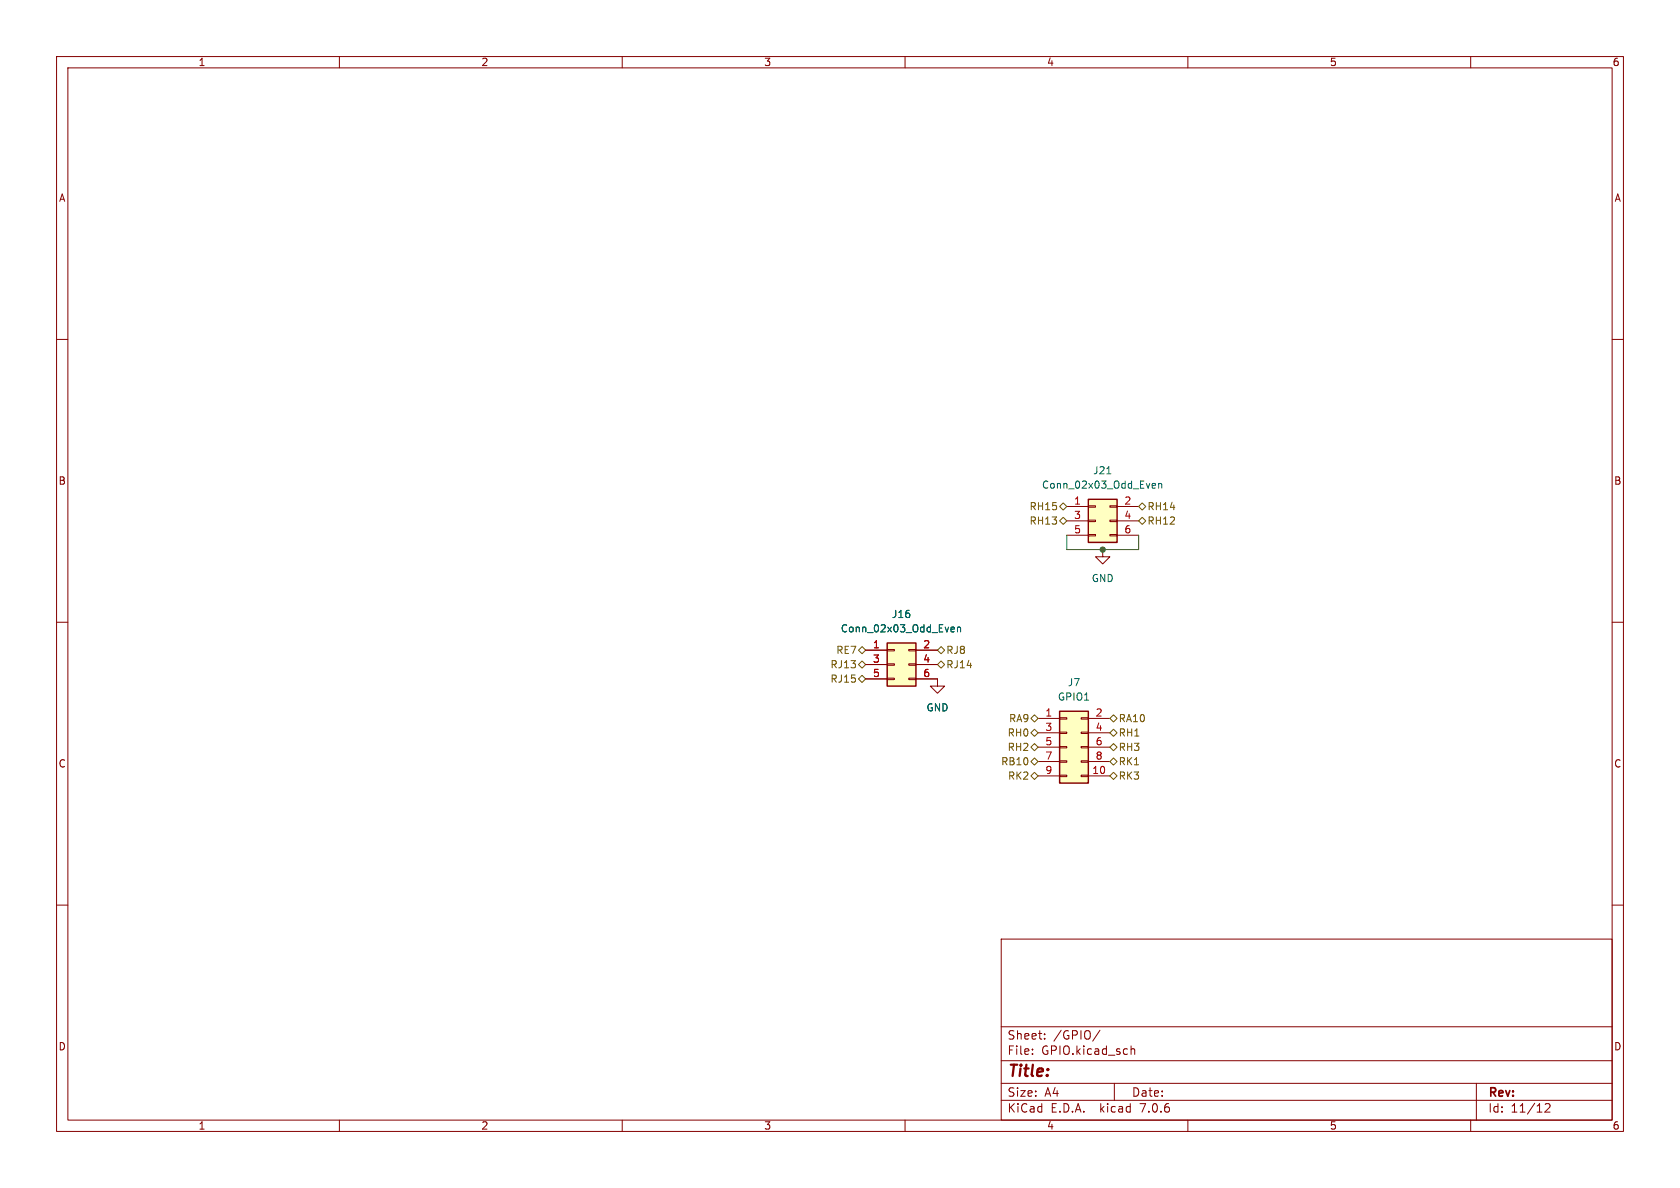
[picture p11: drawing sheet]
<svg xmlns="http://www.w3.org/2000/svg" width="297mm" height="210mm" viewBox="0 0 297 210" stroke-linecap="round" stroke-linejoin="round" font-family="sans-serif">
<g fill="none" stroke="#840000" stroke-width=".18">
<path d="M10 10h277v190h-277zM12 12h273v186h-273zM60 10v2M110 10v2M160 10v2M210 10v2M260 10v2M10 60h2M285 60h2M188.6 89.5h3.8M188.6 92.1h3.8M188.6 94.6h3.8"/>
<path d="M192.4 94.5h1.3v.2h-1.3zM192.4 91.9h1.3v.3h-1.3zM192.4 89.4h1.3v.3h-1.3zM194.9 97.2v1.2h1.3l-1.3 1.3-1.2-1.3h1.2M196.2 94.5h1.3v.2h-1.3zM196.2 91.9h1.3v.3h-1.3zM196.2 89.4h1.3v.3h-1.3zM197.5 89.5h3.8M197.5 92.1h3.8M197.5 94.6h3.8M10 110h2M153 114.9h3.8"/>
<path d="M153 117.5h3.8M156.8 119.9h1.3v.2h-1.3zM156.8 117.3h1.3v.3h-1.3zM156.8 114.8h1.3v.3h-1.3zM160.7 119.9h1.2v.2h-1.2zM160.7 117.3h1.2v.3h-1.2zM160.7 114.8h1.2v.3h-1.2zM161.9 114.9h3.8M161.9 117.5h3.8M285 110h2M153 120h3.8M161.9 120h3.8v1.3h1.3l-1.3 1.3-1.2-1.3h1.2"/>
<path d="M183.5 127h3.8M183.5 137.2h3.8M183.5 129.5h3.8M183.5 132.1h3.8M183.5 134.6h3.8M187.3 137h1.3v.3h-1.3zM187.3 134.5h1.3v.2h-1.3zM187.3 132h1.3v.2h-1.3zM187.3 129.4h1.3v.3h-1.3zM187.3 126.9h1.3v.2h-1.3zM191.1 137h1.3v.3h-1.3zM191.1 134.5h1.3v.2h-1.3z"/>
<path d="M191.1 132h1.3v.2h-1.3zM191.1 129.4h1.3v.3h-1.3zM191.1 126.9h1.3v.2h-1.3zM192.4 127h3.8M192.4 137.2h3.8M192.4 129.5h3.8M192.4 132.1h3.8M192.4 134.6h3.8M10 160h2M285 160h2M177 166h108v32h-108zM60 198v2"/>
<path d="M110 198v2M160 198v2M177 194.5h108M177 191.5h108M177 187.5h108M177 181.5h108M182.5 186.3v.1M182.5 185.5v.1M184.7 183.6v.1M184.7 182.8v.1M194.5 182.1l-1.3 2M197 191.5v3"/>
<path d="M200 184.9v1.5M200 185.5l.2-.1 .3 .1 .1 .9M210 198v2M260 198v2M261 191.5v6.5M273.2 195.2l.5-.1 .3 .1v.3l-.9 1.1h.9"/>
</g>
<g fill="#ffffc2" stroke="#ffffc2" stroke-width=".18">
<path d="M187.3 125.7h5.1v12.7h-5.1z"/>
<path d="M192.4 88.3h5.1v7.6h-5.1z"/>
<path d="M156.8 113.7h5.1v7.6h-5.1z"/>
</g>
<path d="M192.4 88.3h5.1v7.6h-5.1zM156.8 113.7h5.1v7.6h-5.1zM187.3 125.7h5.1v12.7h-5.1z" fill="none" stroke="#840000" stroke-width=".25"/>
<path d="M195.7 83.8h.7M203.9 85.5h.3l.1 .3-.6 .1M204.2 86.2l-.3 .1M204.8 85.6l.2-.1h.3l.1 .8M204.8 85.5v.8M168.3 110.9h.4v.3l-.6 .1M168.7 111.6l-.4 .1M169.3 111l.2-.1h.3v.8M169.3 110.9v.8" fill="none" stroke="#006464" stroke-width=".18"/>
<g fill="none" stroke="#725600" stroke-width=".18">
<path d="M187.3 89.5l.7-.6 .6 .6-.6 .7zM187.3 92.1l.7-.7 .6 .7-.6 .6zM201.3 89.5l.6-.6 .7 .6-.7 .7zM201.3 92.1l.6-.7 .7 .7-.7 .6zM151.8 114.9l.6-.6 .6 .6-.6 .7zM151.8 117.5l.6-.7 .6 .7-.6 .6zM165.7 117.5l.7-.7 .6 .7-.6 .6zM165.7 114.9l.7-.6 .6 .6-.6 .7zM151.8 120l.6-.6 .6 .6-.6 .7zM182.2 132.1l.7-.7 .6 .7-.6 .6zM182.2 137.2l.7-.7 .6 .7-.6 .6zM182.2 127l.7-.6 .6 .6-.6 .6z"/>
<path d="M182.2 134.6l.7-.6 .6 .6-.6 .7zM182.2 129.5l.7-.6 .6 .6-.6 .7zM196.2 137.2l.6-.7 .7 .7-.7 .6zM196.2 129.5l.6-.6 .7 .6-.7 .7zM196.2 134.6l.6-.6 .7 .6-.7 .7zM196.2 127l.6-.6 .7 .6-.7 .6zM196.8 131.4l.7 .7-.7 .6-.6-.6z"/>
</g>
<path d="M188.6 94.6v2.6h12.7v-2.6" fill="none" stroke="#009600" stroke-width=".18"/>
<circle cx="194.9" cy="97.2" r=".46" fill="#009600" stroke="#009600" stroke-width=".18"/>
<text font-size="2.8" fill="#840000" x="178" y="190.9">Title:</text>
<g font-size="2.1" fill="#840000">
<text x="178" y="184">Sheet:</text>
<text x="186.2" y="184">/GPIO/</text>
<text x="178" y="186.7">File:</text>
<text x="184.1" y="186.7">GPIO.kicad_sch</text>
<text x="178" y="196.9">KiCad</text>
<text x="178" y="194.1">Size:</text>
<text x="184.7" y="194.1">A4</text>
<text x="185.7" y="196.9">E.D.A.</text>
<text x="194.6" y="196.9">kicad</text>
<text x="200" y="194.1">Date:</text>
<text x="201.8" y="196.9">7.0.6</text>
<text x="263" y="194.3">Rev:</text>
<text x="263" y="196.9">Id:</text>
<text x="267.1" y="196.9">11/12</text>
</g>
<g font-size="1.8" fill="#840000">
<text x="35" y="11.9">1</text>
<text x="85" y="11.9">2</text>
<text x="135" y="11.9">3</text>
<text x="185" y="11.9">4</text>
<text x="235" y="11.9">5</text>
<text x="285" y="11.9">6</text>
<text x="10.3" y="35.9">A</text>
<text x="285.3" y="35.9">A</text>
<text x="10.3" y="85.9">B</text>
<text x="285.3" y="85.9">B</text>
<text x="10.3" y="135.9">C</text>
<text x="285.3" y="135.9">C</text>
<text x="10.3" y="185.9">D</text>
<text x="285.3" y="185.9">D</text>
<text x="35" y="199.9">1</text>
<text x="85" y="199.9">2</text>
<text x="135" y="199.9">3</text>
<text x="185" y="199.9">4</text>
<text x="235" y="199.9">5</text>
<text x="285" y="199.9">6</text>
</g>
<g font-size="1.8" fill="#006464">
<text x="184.1" y="86.6">Conn_02x03_Odd_Even</text>
<text x="193.1" y="84">J21</text>
<text x="192.9" y="103.1">GND</text>
<text x="148.5" y="112">Conn_02x03_Odd_Even</text>
<text x="157.6" y="109.4">J16</text>
<text x="163.7" y="126">GND</text>
<text x="186.9" y="124.1">GPIO1</text>
<text x="188.7" y="121.5">J7</text>
</g>
<g font-size="1.8" fill="#a90000">
<text x="189.8" y="89.3">1</text>
<text x="198.7" y="89.3">2</text>
<text x="189.8" y="91.8">3</text>
<text x="189.8" y="94.4">5</text>
<text x="198.7" y="91.8">4</text>
<text x="198.7" y="94.4">6</text>
<text x="154.2" y="114.7">1</text>
<text x="154.2" y="117.2">3</text>
<text x="154.2" y="119.8">5</text>
<text x="163.1" y="114.7">2</text>
<text x="163.1" y="117.2">4</text>
<text x="163.1" y="119.8">6</text>
<text x="184.7" y="126.7">1</text>
<text x="184.7" y="129.3">3</text>
<text x="184.7" y="131.8">5</text>
<text x="193.6" y="126.7">2</text>
<text x="193.6" y="129.3">4</text>
<text x="193.6" y="131.8">6</text>
<text x="184.7" y="134.4">7</text>
<text x="184.7" y="136.9">9</text>
<text x="193" y="136.9">10</text>
<text x="193.6" y="134.4">8</text>
</g>
<g font-size="1.8" fill="#725600">
<text x="181.9" y="90.4">RH15</text>
<text x="181.9" y="92.9">RH13</text>
<text x="202.8" y="90.4">RH14</text>
<text x="202.8" y="92.9">RH12</text>
<text x="146.7" y="118.3">RJ13</text>
<text x="147.7" y="115.8">RE7</text>
<text x="167.2" y="118.3">RJ14</text>
<text x="167.2" y="115.8">RJ8</text>
<text x="146.7" y="120.9">RJ15</text>
<text x="178" y="130.4">RH0</text>
<text x="178.3" y="127.9">RA9</text>
<text x="197.7" y="130.4">RH1</text>
<text x="197.7" y="127.9">RA10</text>
<text x="176.9" y="135.5">RB10</text>
<text x="178" y="132.9">RH2</text>
<text x="197.7" y="135.5">RK1</text>
<text x="197.7" y="132.9">RH3</text>
<text x="178.1" y="138">RK2</text>
<text x="197.7" y="138">RK3</text>
</g>
</svg>
